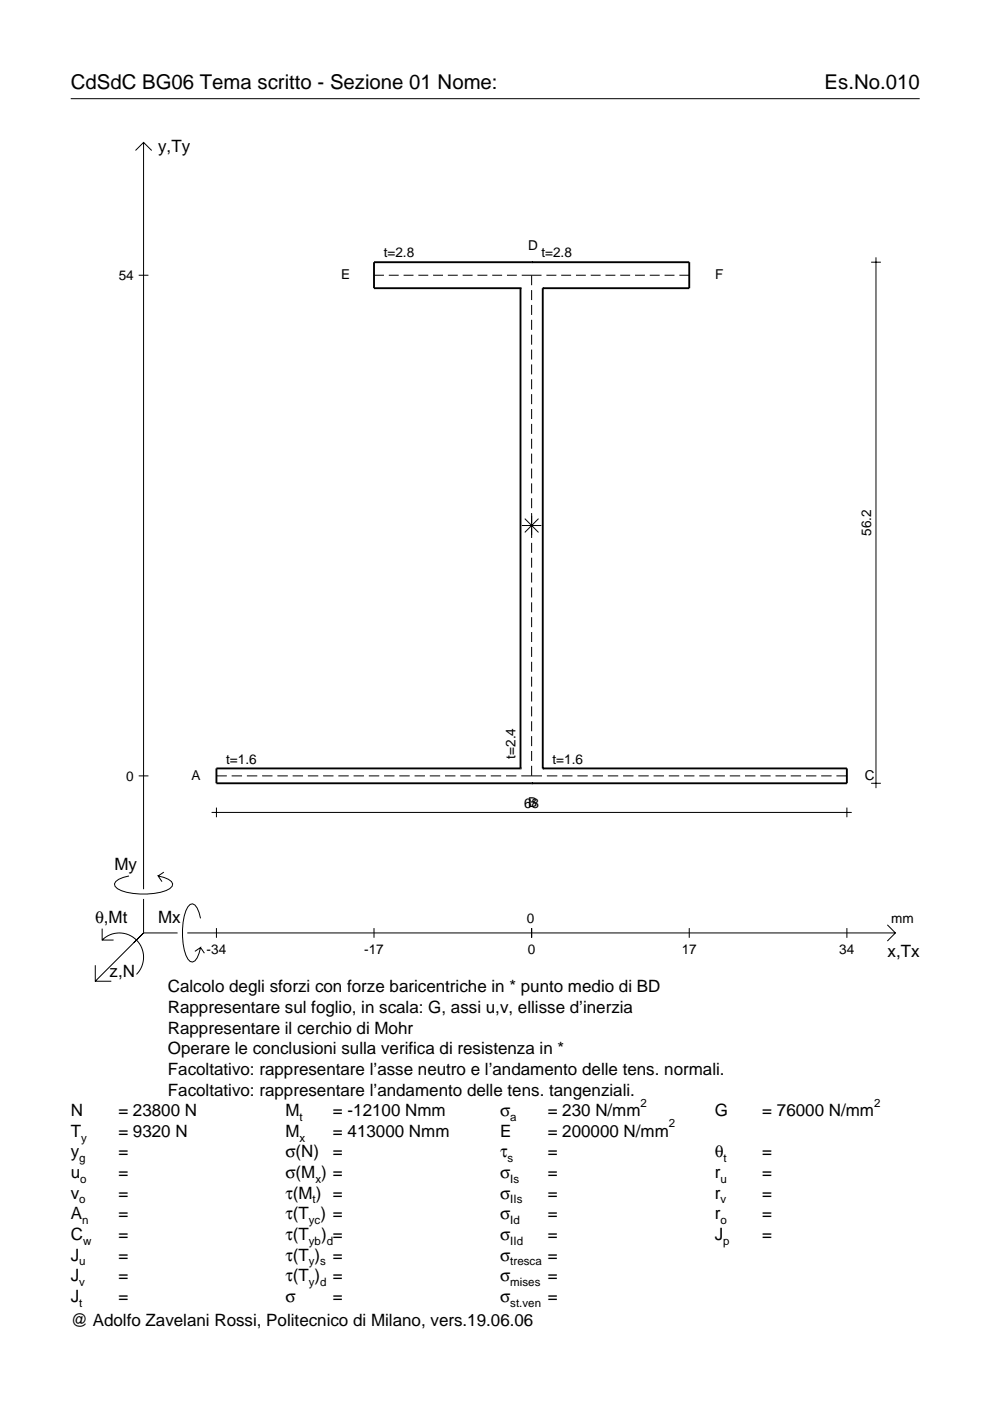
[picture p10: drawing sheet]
<svg xmlns="http://www.w3.org/2000/svg" width="210mm" height="297mm" viewBox="0 0 210 297" stroke-linecap="round" stroke-linejoin="round" font-family="sans-serif">
<g fill="none" stroke="#000" stroke-width=".21">
<path d="M15 20.9h180M28.7 31.9l1.7-1.7 1.8 1.7M30.4 30.2v158.3M29.4 58.4h2.1M79.3 58.4h2.1M82.4 58.4h2.1M85.6 58.4h2.1M88.7 58.4h2.1M91.8 58.4h2.1M95 58.4h2.1M98.1 58.4h2.1M101.2 58.4h2.1"/>
<path d="M104.4 58.4h2.1M107.5 58.4h2.1M110.6 58.4h4.2M112.7 58.4v2.1M115.8 58.4h2.2M119 58.4h2.1M122.1 58.4h2.1M125.2 58.4h2.1M128.4 58.4h2.1M131.5 58.4h2.1M134.6 58.4h2.1M137.8 58.4h2.1"/>
<path d="M140.9 58.4h2.1M144 58.4h2.1M184.7 55.6h2.1M185.7 54.6v112.5M112.7 61.5v2.1M112.7 64.7v2.1M112.7 67.8v2.1M112.7 71v2.1M112.7 74.1v2.1M112.7 77.3v2.1M112.7 80.4v2.1M112.7 83.6v2.1"/>
<path d="M112.7 86.7v2.1M112.7 89.9v2.1M112.7 93v2.1M112.7 96.2v2.1M112.7 99.3v2.2M110.7 111.4h4.1M111.3 110l2.9 2.9M112.7 102.5v2.1M112.7 105.6v2.2M112.7 108.8v5.3M112.7 115.1v2.1M112.7 118.2v2.2"/>
<path d="M114.2 110l-2.9 2.9M112.7 121.4v2.1M112.7 124.5v2.2M112.7 127.7v2.1M112.7 130.9v2.1M112.7 134v2.1M112.7 137.2v2.1M112.7 140.3v2.1M112.7 143.5v2.1M112.7 146.6v2.1M112.7 149.8v2.1M112.7 152.9v2.1"/>
<path d="M112.7 156.1v2.1M112.7 159.2v2.1M29.4 164.5h2.1M44.9 172.3h135.7M45.9 164.5h2.2M45.9 171.2v2.1M49.1 164.5h2.2M52.3 164.5h2.2M55.6 164.5h2.2M58.8 164.5h2.2M62 164.5h2.2M65.3 164.5h2.2"/>
<path d="M68.5 164.5h2.2M71.7 164.5h2.2M75 164.5h2.2M78.2 164.5h2.2M81.4 164.5h2.2M84.7 164.5h2.2M87.9 164.5h2.2M91.1 164.5h2.2M94.4 164.5h2.2M97.6 164.5h2.2M100.8 164.5h2.2M104.1 164.5h2.2"/>
<path d="M107.3 164.5h2.2M110.5 164.5h4.4M112.7 162.4v2.1M115.9 164.5h2.3M119.2 164.5h2.2M122.4 164.5h2.2M125.6 164.5h2.2M128.9 164.5h2.2M132.1 164.5h2.2M135.3 164.5h2.2M138.6 164.5h2.2M141.8 164.5h2.2"/>
<path d="M145 164.5h2.2M148.3 164.5h2.2M151.5 164.5h2.2M154.7 164.5h2.2M158 164.5h2.2M161.2 164.5h2.2M164.4 164.5h2.2M167.7 164.5h2.2M170.9 164.5h2.2M174.1 164.5h2.2M177.3 164.5h2.3M179.6 171.2v2.1"/>
<path d="M184.7 166.1h2.1M21.7 199.3a5.1 5.1 0 0 1 7.2 0 5.1 5.1 0 0 1 0 7.3M21.7 196.9v2.4h2.4M27.3 185.7a3.6 3.6 0 0 0-3 1.7l.1 .5a5.6 5.6 0 0 0 3.8 1.5 13.4 13.4 0 0 0 7.8-1l.5-.5 .1-.5a3.6 3.6 0 0 0-3.1-1.7l.8 1.2M30.4 190.6v7.2M30.4 197.8l-10.2 10.2M30.4 197.8h7.2M34.7 184.9l-1.2 .8M39.7 197.8h150.1M42.5 194.7a3.6 3.6 0 0 0-1.7-3.1l-.5 .2a5.7 5.7 0 0 0-1.5 3.7 13.3 13.3 0 0 0 1 7.9l.5 .5 .5 .1a3.6 3.6 0 0 0 1.7-3.1l-1.2 .8M45.9 196.8v2M79.3 196.8v2"/>
<path d="M112.7 196.8v2M146.1 196.8v2M179.6 196.8v2M188.1 196.1l1.7 1.7-1.7 1.7M20.2 204.7v3.3h3.4M42.5 200.9l.8 1.2"/>
</g>
<path d="M112.7 55.6h.1M110.4 61.1h.1M110.4 61.1v101.8M110.4 61.1h-31.1v-5.5h66.8v5.5h-31M115.1 61.1h.1M115.1 61.1v101.8M110.4 162.9h.1M110.4 162.9h-64.5v3.2h133.7v-3.2h-64.5M112.7 166.1h.1M115.1 162.9h.1" fill="none" stroke="#000" stroke-width=".4"/>
<g font-size="4.3">
<text x="15" y="18.9">CdSdC BG06 Tema scritto - Sezione 01 Nome:</text>
<text x="174.8" y="18.9">Es.No.010</text>
</g>
<g font-size="3.6">
<text x="33.5" y="32.3">y,Ty</text>
<text x="24.3" y="184.4">My</text>
<text x="20.1" y="195.7">θ,Mt</text>
<text x="33.5" y="195.7">Mx</text>
<text x="188.2" y="203">x,Tx</text>
<text x="23.2" y="207.1">z,N</text>
<text x="35.6" y="210.4">Calcolo degli sforzi con forze baricentriche in * punto medio di BD</text>
<text x="35.6" y="214.8">Rappresentare sul foglio, in scala: G, assi u,v, ellisse d’inerzia</text>
<text x="35.6" y="219.2">Rappresentare il cerchio di Mohr</text>
<text x="35.6" y="223.5">Operare le conclusioni sulla verifica di resistenza in *</text>
<text x="35.6" y="227.9">Facoltativo: rappresentare l’asse neutro e l’andamento delle tens. normali.</text>
<text x="35.6" y="232.3">Facoltativo: rappresentare l’andamento delle tens. tangenziali.</text>
<text x="15" y="236.7">N</text>
<text x="25.1" y="236.7">= 23800 N</text>
<text x="60.5" y="236.7">M</text>
<text x="70.6" y="236.7">= -12100 Nmm</text>
<text x="106" y="236.7">σ</text>
<text x="116.1" y="236.7">= 230 N/mm</text>
<text x="151.5" y="236.7">G</text>
<text x="161.6" y="236.7">= 76000 N/mm</text>
<text x="15" y="241">T</text>
<text x="15" y="245.4">y</text>
<text x="25.1" y="241">= 9320 N</text>
<text x="25.1" y="245.4">=</text>
<text x="60.5" y="241">M</text>
<text x="60.5" y="245.4">σ(N)</text>
<text x="70.6" y="241">= 413000 Nmm</text>
<text x="70.6" y="245.4">=</text>
<text x="106" y="241">E</text>
<text x="106" y="245.4">τ</text>
<text x="116.1" y="241">= 200000 N/mm</text>
<text x="116.1" y="245.4">=</text>
<text x="151.5" y="245.4">θ</text>
<text x="161.6" y="245.4">=</text>
<text x="15" y="249.8">u</text>
<text x="25.1" y="249.8">=</text>
<text x="60.5" y="249.8">σ(M ) =</text>
<text x="106" y="249.8">σ</text>
<text x="116.1" y="249.8">=</text>
<text x="151.5" y="249.8">r</text>
<text x="161.6" y="249.8">=</text>
<text x="15" y="254.2">v</text>
<text x="25.1" y="254.2">=</text>
<text x="60.5" y="254.2">τ(M ) =</text>
<text x="106" y="254.2">σ</text>
<text x="116.1" y="254.2">=</text>
<text x="151.5" y="254.2">r</text>
<text x="161.6" y="254.2">=</text>
<text x="15" y="258.5">A</text>
<text x="15" y="262.9">C</text>
<text x="25.1" y="262.9">=</text>
<text x="25.1" y="258.5">=</text>
<text x="60.5" y="262.9">τ(T</text>
<text x="60.5" y="258.5">τ(T ) =</text>
<text x="68.1" y="262.9">) =</text>
<text x="106" y="258.5">σ</text>
<text x="106" y="262.9">σ</text>
<text x="116.1" y="258.5">=</text>
<text x="116.1" y="262.9">=</text>
<text x="151.5" y="258.5">r</text>
<text x="151.5" y="262.9">J</text>
<text x="161.6" y="258.5">=</text>
<text x="161.6" y="262.9">=</text>
<text x="15" y="267.3">J</text>
<text x="25.1" y="267.3">=</text>
<text x="60.5" y="267.3">τ(T )</text>
<text x="70.6" y="267.3">=</text>
<text x="106" y="267.3">σ</text>
<text x="116.1" y="267.3">=</text>
<text x="15" y="271.7">J</text>
<text x="25.1" y="271.7">=</text>
<text x="60.5" y="271.7">τ(T )</text>
<text x="70.6" y="271.7">=</text>
<text x="106" y="271.7">σ</text>
<text x="116.1" y="271.7">=</text>
<text x="15" y="281.2">@ Adolfo Zavelani Rossi, Politecnico di Milano, vers.19.06.06</text>
<text x="15" y="276">J</text>
<text x="25.1" y="276">=</text>
<text x="60.5" y="276">σ</text>
<text x="70.6" y="276">=</text>
<text x="106" y="276">σ</text>
<text x="116.1" y="276">=</text>
</g>
<g font-size="2.9">
<text x="112" y="53">D</text>
<text x="25.2" y="59.4">54</text>
<text x="72.3" y="59.3">E</text>
<text x="81.4" y="54.6">t=2.8</text>
<text x="114.8" y="54.6">t=2.8</text>
<text x="151.6" y="59.3">F</text>
<text x="184.7" y="113.6" transform="rotate(-90 184.7 113.6)">56.2</text>
<text x="47.9" y="161.9">t=1.6</text>
<text x="109.3" y="160.9" transform="rotate(-90 109.3 160.9)">t=2.4</text>
<text x="117.1" y="161.9">t=1.6</text>
<text x="26.8" y="165.5">0</text>
<text x="40.6" y="165.4">A</text>
<text x="183.4" y="165.4">C</text>
<text x="111.1" y="171.2">68</text>
<text x="112" y="171.1">B</text>
<text x="111.7" y="195.7">0</text>
<text x="189" y="195.7">mm</text>
<text x="43.8" y="202.2">-34</text>
<text x="77.2" y="202.2">-17</text>
<text x="111.9" y="202.2">0</text>
<text x="144.5" y="202.2">17</text>
<text x="178" y="202.2">34</text>
</g>
<g font-size="2.4">
<text x="63.5" y="237.7">t</text>
<text x="108.2" y="237.7">a</text>
<text x="135.8" y="234.7">2</text>
<text x="141.8" y="239">2</text>
<text x="185.3" y="234.7">2</text>
<text x="17.2" y="242">y</text>
<text x="63.5" y="242">x</text>
<text x="16.8" y="246.4">g</text>
<text x="17" y="250.8">o</text>
<text x="66.9" y="250.8">x</text>
<text x="107.6" y="246.4">s</text>
<text x="108.2" y="250.8">Is</text>
<text x="152.7" y="250.8">u</text>
<text x="153.4" y="246.4">t</text>
<text x="16.8" y="255.2">o</text>
<text x="66.3" y="255.2">t</text>
<text x="108.2" y="255.2">IIs</text>
<text x="152.7" y="255.2">v</text>
<text x="17.4" y="259.5">n</text>
<text x="17.6" y="263.9">w</text>
<text x="65.5" y="263.9">yb d</text>
<text x="65.5" y="259.5">yc</text>
<text x="108.2" y="259.5">Id</text>
<text x="108.2" y="263.9">IId</text>
<text x="152.7" y="259.5">o</text>
<text x="153.3" y="263.9">p</text>
<text x="16.8" y="268.3">u</text>
<text x="65.5" y="268.3">y s</text>
<text x="108.2" y="268.3">tresca</text>
<text x="16.8" y="272.7">v</text>
<text x="65.5" y="272.7">y d</text>
<text x="108.2" y="272.7">mises</text>
<text x="16.8" y="277">t</text>
<text x="108.2" y="277">st.ven</text>
</g>
</svg>
